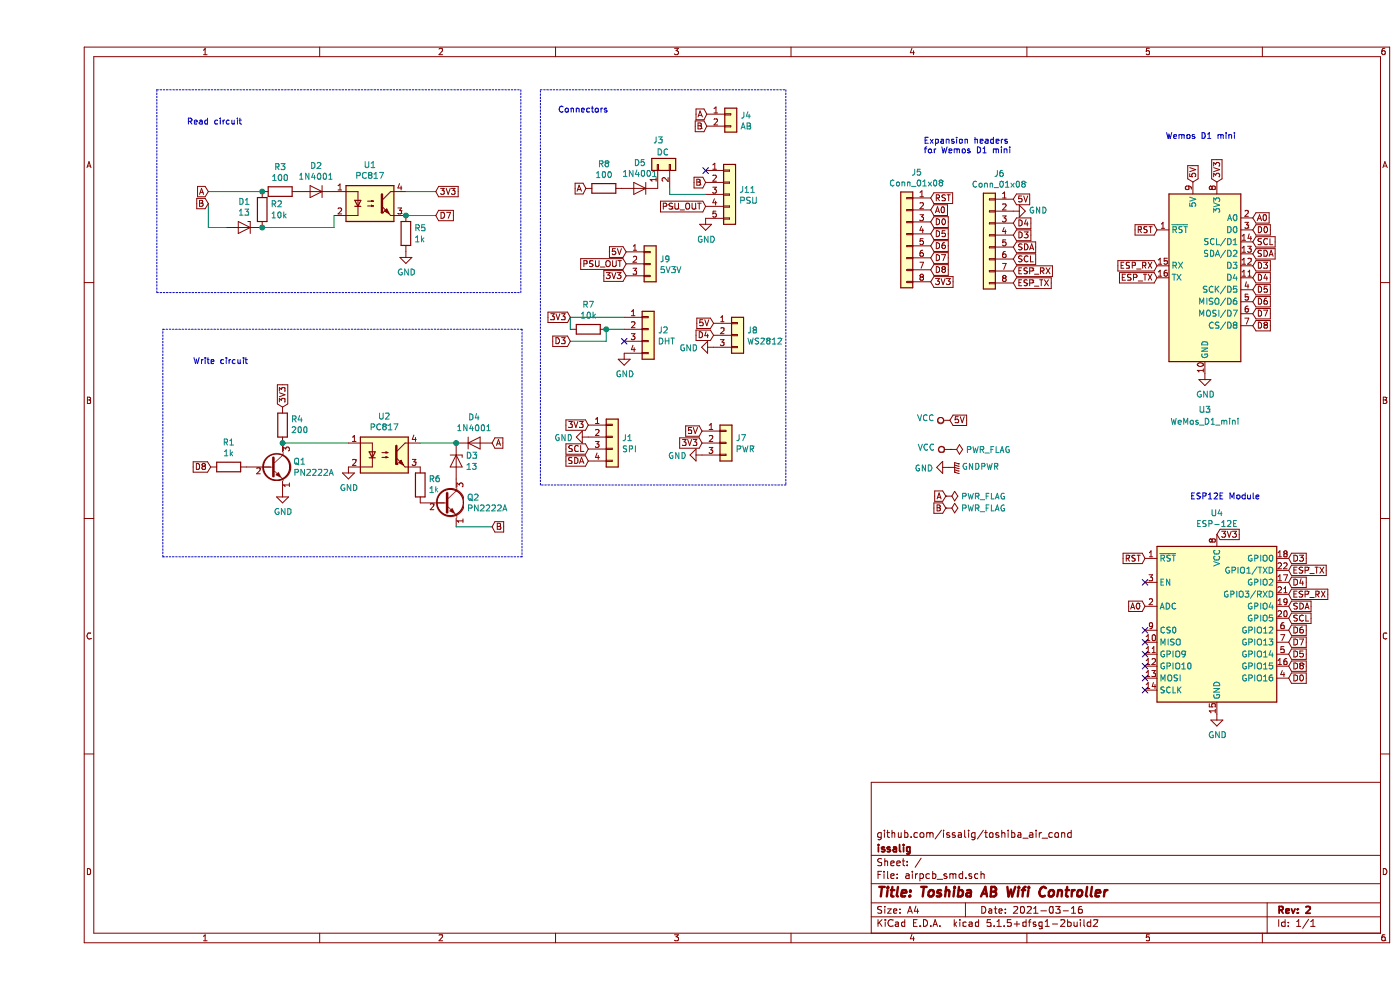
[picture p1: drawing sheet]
EESchema Schematic File Version 4
EELAYER 30 0
EELAYER END
$Descr A4 11693 8268
encoding utf-8
Sheet 1 1
Title "Toshiba AB Wifi Controller"
Date "2021-03-16"
Rev "2"
Comp "issalig"
Comment1 "github.com/issalig/toshiba_air_cond"
Comment2 ""
Comment3 ""
Comment4 ""
$EndDescr
$Comp
L Device:R R2
U 1 1
P 1880 1750
F 0 "R2" H 1950 1796 50  0000 L CNN
F 1 "10k" H 1950 1705 50  0000 L CNN
F 2 "Resistor_SMD:R_0805_2012Metric" V 1810 1750 50  0001 C CNN
F 3 "~" H 1880 1750 50  0001 C CNN
	1    1880 1750
	1    0    0    -1  
$EndComp
$Comp
L Device:R R3
U 1 1
P 2030 1600
F 0 "R3" V 1823 1600 50  0000 C CNN
F 1 "100" V 1914 1600 50  0000 C CNN
F 2 "Resistor_SMD:R_0805_2012Metric" V 1960 1600 50  0001 C CNN
F 3 "~" H 2030 1600 50  0001 C CNN
	1    2030 1600
	0    1    1    0   
$EndComp
$Comp
L Diode:1N4001 D2
U 1 1
P 2330 1600
F 0 "D2" H 2330 1817 50  0000 C CNN
F 1 "1N4001" H 2330 1726 50  0000 C CNN
F 2 "Diode_SMD:D_SMA" H 2330 1425 50  0001 C CNN
F 3 "http://www.vishay.com/docs/88503/1n4001.pdf" H 2330 1600 50  0001 C CNN
	1    2330 1600
	-1   0    0    -1  
$EndComp
$Comp
L Isolator:PC817 U1
U 1 1
P 2780 1700
F 0 "U1" H 2780 2025 50  0000 C CNN
F 1 "PC817" H 2780 1934 50  0000 C CNN
F 2 "Package_DIP:DIP-4_W7.62mm" H 2580 1500 50  0001 L CIN
F 3 "http://www.soselectronic.cz/a_info/resource/d/pc817.pdf" H 2780 1700 50  0001 L CNN
	1    2780 1700
	1    0    0    -1  
$EndComp
$Comp
L Device:R R5
U 1 1
P 3080 1950
F 0 "R5" H 3150 1996 50  0000 L CNN
F 1 "1k" H 3150 1905 50  0000 L CNN
F 2 "Resistor_SMD:R_0805_2012Metric" V 3010 1950 50  0001 C CNN
F 3 "~" H 3080 1950 50  0001 C CNN
	1    3080 1950
	1    0    0    -1  
$EndComp
$Comp
L Device:D_Zener D1
U 1 1
P 1730 1900
F 0 "D1" H 1730 2117 50  0000 C CNN
F 1 "13" H 1730 2026 50  0000 C CNN
F 2 "Diode_SMD:D_MiniMELF_Handsoldering" H 1730 1900 50  0001 C CNN
F 3 "~" H 1730 1900 50  0001 C CNN
	1    1730 1900
	-1   0    0    -1  
$EndComp
Wire Wire Line
	2480 1800 2480 1900
Wire Wire Line
	2480 1900 1880 1900
Connection ~ 1880 1900
$Comp
L power:GND #PWR03
U 1 1
P 3080 2100
F 0 "#PWR03" H 3080 1850 50  0001 C CNN
F 1 "GND" H 3085 1927 50  0000 C CNN
F 2 "" H 3080 2100 50  0001 C CNN
F 3 "" H 3080 2100 50  0001 C CNN
	1    3080 2100
	1    0    0    -1  
$EndComp
Wire Wire Line
	1880 1600 1430 1600
Connection ~ 1880 1600
Wire Wire Line
	1430 1700 1430 1900
Wire Wire Line
	1430 1900 1580 1900
Text GLabel 3330 1600 2    50   Input ~ 0
3V3
Wire Wire Line
	3330 1600 3080 1600
Text GLabel 1430 1700 0    50   Input ~ 0
B
Text GLabel 1430 1600 0    50   Input ~ 0
A
Wire Wire Line
	3080 1800 3330 1800
Connection ~ 3080 1800
Text GLabel 3330 1800 2    50   Input ~ 0
D7
Text Notes 1250 1050 0    50   ~ 0
Read circuit
Text Notes 1300 3050 0    50   ~ 0
Write circuit
Wire Notes Line
	1000 750  1000 2450
Wire Notes Line
	4040 2445 4040 745 
Wire Notes Line
	1050 2750 4050 2750
Wire Notes Line
	4050 2750 4050 4650
Wire Notes Line
	4050 4650 1050 4650
Wire Notes Line
	1050 4650 1050 2750
$Comp
L MCU_Module:WeMos_D1_mini U3
U 1 1
P 9755 2320
F 0 "U3" H 9755 1220 50  0000 C CNN
F 1 "WeMos_D1_mini" H 9755 1120 50  0000 C CNN
F 2 "Module:WEMOS_D1_mini_light" H 9755 1170 50  0001 C CNN
F 3 "https://wiki.wemos.cc/products:d1:d1_mini#documentation" H 7905 1170 50  0001 C CNN
	1    9755 2320
	1    0    0    -1  
$EndComp
Text GLabel 9855 1520 1    50   Input ~ 0
3V3
Text GLabel 10155 2220 2    50   Input ~ 0
D3
Text GLabel 10155 2720 2    50   Input ~ 0
D8
$Comp
L power:GND #PWR011
U 1 1
P 9755 3120
F 0 "#PWR011" H 9755 2870 50  0001 C CNN
F 1 "GND" H 9760 2947 50  0000 C CNN
F 2 "" H 9755 3120 50  0001 C CNN
F 3 "" H 9755 3120 50  0001 C CNN
	1    9755 3120
	1    0    0    -1  
$EndComp
$Comp
L Connector_Generic:Conn_01x02 J4
U 1 1
P 5795 955
F 0 "J4" H 5875 947 50  0000 L CNN
F 1 "AB" H 5875 856 50  0000 L CNN
F 2 "Connector_PinSocket_2.54mm:PinSocket_1x02_P2.54mm_Vertical" H 5795 955 50  0001 C CNN
F 3 "~" H 5795 955 50  0001 C CNN
	1    5795 955 
	1    0    0    -1  
$EndComp
Text GLabel 5595 955  0    50   Input ~ 0
A
Text GLabel 5595 1055 0    50   Input ~ 0
B
Text GLabel 9655 1520 1    50   Input ~ 0
5V
$Comp
L Connector_Generic:Conn_01x04 J2
U 1 1
P 5105 2750
F 0 "J2" H 5185 2742 50  0000 L CNN
F 1 "DHT" H 5185 2651 50  0000 L CNN
F 2 "Connector_PinSocket_2.54mm:PinSocket_1x04_P2.54mm_Vertical" H 5105 2750 50  0001 C CNN
F 3 "~" H 5105 2750 50  0001 C CNN
	1    5105 2750
	1    0    0    -1  
$EndComp
Text GLabel 4455 2650 0    50   Input ~ 0
3V3
Text GLabel 4455 2850 0    50   Input ~ 0
D3
NoConn ~ 4905 2850
$Comp
L power:GND #PWR05
U 1 1
P 4905 2950
F 0 "#PWR05" H 4905 2700 50  0001 C CNN
F 1 "GND" H 4910 2777 50  0000 C CNN
F 2 "" H 4905 2950 50  0001 C CNN
F 3 "" H 4905 2950 50  0001 C CNN
	1    4905 2950
	1    0    0    -1  
$EndComp
$Comp
L Device:R R7
U 1 1
P 4605 2750
F 0 "R7" V 4398 2750 50  0000 C CNN
F 1 "10k" V 4489 2750 50  0000 C CNN
F 2 "Resistor_SMD:R_0805_2012Metric" V 4535 2750 50  0001 C CNN
F 3 "~" H 4605 2750 50  0001 C CNN
	1    4605 2750
	0    1    1    0   
$EndComp
Wire Wire Line
	4905 2650 4455 2650
Wire Wire Line
	4455 2650 4455 2750
Wire Wire Line
	4755 2750 4905 2750
Wire Wire Line
	4455 2850 4755 2850
Wire Wire Line
	4755 2850 4755 2750
Connection ~ 4755 2750
$Comp
L Connector_Generic:Conn_01x04 J1
U 1 1
P 4805 3650
F 0 "J1" H 4885 3642 50  0000 L CNN
F 1 "SPI" H 4885 3551 50  0000 L CNN
F 2 "Connector_PinSocket_2.54mm:PinSocket_1x04_P2.54mm_Vertical" H 4805 3650 50  0001 C CNN
F 3 "~" H 4805 3650 50  0001 C CNN
	1    4805 3650
	1    0    0    -1  
$EndComp
Text GLabel 4605 3550 0    50   Input ~ 0
3V3
$Comp
L power:GND #PWR04
U 1 1
P 4605 3650
F 0 "#PWR04" H 4605 3400 50  0001 C CNN
F 1 "GND" V 4610 3522 50  0000 R CNN
F 2 "" H 4605 3650 50  0001 C CNN
F 3 "" H 4605 3650 50  0001 C CNN
	1    4605 3650
	0    1    1    0   
$EndComp
Text GLabel 4605 3750 0    50   Input ~ 0
SCL
Text GLabel 4605 3850 0    50   Input ~ 0
SDA
Text GLabel 10155 2020 2    50   Input ~ 0
SCL
Text GLabel 10155 2120 2    50   Input ~ 0
SDA
Wire Notes Line
	4205 750  6255 750 
Wire Notes Line
	6255 750  6255 4050
Wire Notes Line
	6255 4050 4205 4050
Wire Notes Line
	4205 4050 4205 750 
Text Notes 4350 950  0    50   ~ 0
Connectors
Text GLabel 9355 1920 0    50   Input ~ 0
RST
Text GLabel 10155 1820 2    50   Input ~ 0
A0
Text GLabel 10155 1920 2    50   Input ~ 0
D0
Text GLabel 10155 2420 2    50   Input ~ 0
D5
Text GLabel 10155 2520 2    50   Input ~ 0
D6
Text GLabel 10155 2320 2    50   Input ~ 0
D4
$Comp
L RF_Module:ESP-12E U4
U 1 1
P 9855 5265
F 0 "U4" H 9855 6246 50  0000 C CNN
F 1 "ESP-12E" H 9855 6155 50  0000 C CNN
F 2 "RF_Module:ESP-12E" H 9855 5265 50  0001 C CNN
F 3 "http://wiki.ai-thinker.com/_media/esp8266/esp8266_series_modules_user_manual_v1.1.pdf" H 9505 5365 50  0001 C CNN
	1    9855 5265
	1    0    0    -1  
$EndComp
Text GLabel 9255 4665 0    50   Input ~ 0
RST
Text GLabel 9355 2320 0    50   Input ~ 0
ESP_TX
Text GLabel 9355 2220 0    50   Input ~ 0
ESP_RX
Text GLabel 10455 4765 2    50   Input ~ 0
ESP_TX
Text GLabel 10455 4965 2    50   Input ~ 0
ESP_RX
Text GLabel 9855 4465 2    50   Input ~ 0
3V3
Text GLabel 10455 5165 2    50   Input ~ 0
SCL
Text GLabel 10455 5065 2    50   Input ~ 0
SDA
Text GLabel 10455 4665 2    50   Input ~ 0
D3
Text GLabel 10455 4865 2    50   Input ~ 0
D4
Text GLabel 10455 5665 2    50   Input ~ 0
D0
Text GLabel 10455 5265 2    50   Input ~ 0
D6
Text GLabel 10455 5365 2    50   Input ~ 0
D7
Text GLabel 10455 5465 2    50   Input ~ 0
D5
Text GLabel 10455 5565 2    50   Input ~ 0
D8
Text GLabel 9255 5065 0    50   Input ~ 0
A0
$Comp
L Connector_Generic:Conn_01x03 J7
U 1 1
P 5755 3700
F 0 "J7" H 5835 3742 50  0000 L CNN
F 1 "PWR" H 5835 3651 50  0000 L CNN
F 2 "Connector_PinSocket_2.54mm:PinSocket_1x03_P2.54mm_Vertical" H 5755 3700 50  0001 C CNN
F 3 "~" H 5755 3700 50  0001 C CNN
	1    5755 3700
	1    0    0    -1  
$EndComp
Text GLabel 5555 3600 0    50   Input ~ 0
5V
Text GLabel 5555 3700 0    50   Input ~ 0
3V3
$Comp
L power:GND #PWR07
U 1 1
P 5555 3800
F 0 "#PWR07" H 5555 3550 50  0001 C CNN
F 1 "GND" V 5560 3672 50  0000 R CNN
F 2 "" H 5555 3800 50  0001 C CNN
F 3 "" H 5555 3800 50  0001 C CNN
	1    5555 3800
	0    1    1    0   
$EndComp
$Comp
L power:GND #PWR012
U 1 1
P 9855 5965
F 0 "#PWR012" H 9855 5715 50  0001 C CNN
F 1 "GND" H 9860 5792 50  0000 C CNN
F 2 "" H 9855 5965 50  0001 C CNN
F 3 "" H 9855 5965 50  0001 C CNN
	1    9855 5965
	1    0    0    -1  
$EndComp
NoConn ~ 9255 5465
NoConn ~ 9255 5565
NoConn ~ 9255 5765
NoConn ~ 9255 4865
$Comp
L power:VCC #PWR010
U 1 1
P 7625 3510
F 0 "#PWR010" H 7625 3360 50  0001 C CNN
F 1 "VCC" V 7640 3637 50  0000 L CNN
F 2 "" H 7625 3510 50  0001 C CNN
F 3 "" H 7625 3510 50  0001 C CNN
	1    7625 3510
	0    -1   -1   0   
$EndComp
Text GLabel 7625 3510 2    50   Input ~ 0
5V
NoConn ~ 9255 5265
NoConn ~ 9255 5365
NoConn ~ 9255 5665
$Comp
L power:GND #PWR01
U 1 1
P 2050 4100
F 0 "#PWR01" H 2050 3850 50  0001 C CNN
F 1 "GND" H 2055 3927 50  0000 C CNN
F 2 "" H 2050 4100 50  0001 C CNN
F 3 "" H 2050 4100 50  0001 C CNN
	1    2050 4100
	1    0    0    -1  
$EndComp
Text GLabel 1450 3900 0    50   Input ~ 0
D8
Connection ~ 2050 3700
Text GLabel 2050 3400 1    50   Input ~ 0
3V3
$Comp
L Transistor_BJT:PN2222A Q1
U 1 1
P 1950 3900
F 0 "Q1" H 2140 3946 50  0000 L CNN
F 1 "PN2222A" H 2140 3855 50  0000 L CNN
F 2 "airpcb_smd:SOT-23_Reverse_Handsoldering" H 2150 3825 50  0001 L CIN
F 3 "http://www.fairchildsemi.com/ds/PN/PN2222A.pdf" H 1950 3900 50  0001 L CNN
	1    1950 3900
	1    0    0    -1  
$EndComp
Wire Wire Line
	2050 3700 2600 3700
$Comp
L power:GND #PWR02
U 1 1
P 2600 3900
F 0 "#PWR02" H 2600 3650 50  0001 C CNN
F 1 "GND" H 2605 3727 50  0000 C CNN
F 2 "" H 2600 3900 50  0001 C CNN
F 3 "" H 2600 3900 50  0001 C CNN
	1    2600 3900
	1    0    0    -1  
$EndComp
Text GLabel 3800 4400 2    50   Input ~ 0
B
Wire Wire Line
	3500 4400 3800 4400
Text GLabel 3800 3700 2    50   Input ~ 0
A
Connection ~ 3500 3700
Wire Wire Line
	3500 3700 3200 3700
$Comp
L Diode:1N4001 D4
U 1 1
P 3650 3700
F 0 "D4" H 3650 3917 50  0000 C CNN
F 1 "1N4001" H 3650 3826 50  0000 C CNN
F 2 "Diode_SMD:D_SMA" H 3650 3525 50  0001 C CNN
F 3 "http://www.vishay.com/docs/88503/1n4001.pdf" H 3650 3700 50  0001 C CNN
	1    3650 3700
	1    0    0    -1  
$EndComp
$Comp
L Transistor_BJT:PN2222A Q2
U 1 1
P 3400 4200
F 0 "Q2" H 3590 4246 50  0000 L CNN
F 1 "PN2222A" H 3590 4155 50  0000 L CNN
F 2 "airpcb_smd:SOT-23_Reverse_Handsoldering" H 3600 4125 50  0001 L CIN
F 3 "http://www.fairchildsemi.com/ds/PN/PN2222A.pdf" H 3400 4200 50  0001 L CNN
	1    3400 4200
	1    0    0    -1  
$EndComp
$Comp
L Device:R R4
U 1 1
P 2050 3550
F 0 "R4" H 1980 3504 50  0000 R CNN
F 1 "200" H 1980 3595 50  0000 R CNN
F 2 "Resistor_SMD:R_0805_2012Metric" V 1980 3550 50  0001 C CNN
F 3 "~" H 2050 3550 50  0001 C CNN
	1    2050 3550
	-1   0    0    1   
$EndComp
$Comp
L Device:D_Zener D3
U 1 1
P 3500 3850
F 0 "D3" V 3454 3930 50  0000 L CNN
F 1 "13" V 3545 3930 50  0000 L CNN
F 2 "Diode_SMD:D_MiniMELF_Handsoldering" H 3500 3850 50  0001 C CNN
F 3 "~" H 3500 3850 50  0001 C CNN
	1    3500 3850
	0    1    1    0   
$EndComp
$Comp
L Isolator:PC817 U2
U 1 1
P 2900 3800
F 0 "U2" H 2900 4125 50  0000 C CNN
F 1 "PC817" H 2900 4034 50  0000 C CNN
F 2 "Package_DIP:DIP-4_W7.62mm" H 2700 3600 50  0001 L CIN
F 3 "http://www.soselectronic.cz/a_info/resource/d/pc817.pdf" H 2900 3800 50  0001 L CNN
	1    2900 3800
	1    0    0    -1  
$EndComp
$Comp
L Device:R R6
U 1 1
P 3200 4050
F 0 "R6" H 3130 4004 50  0000 R CNN
F 1 "1k" H 3130 4095 50  0000 R CNN
F 2 "Resistor_SMD:R_0805_2012Metric" V 3130 4050 50  0001 C CNN
F 3 "~" H 3200 4050 50  0001 C CNN
	1    3200 4050
	-1   0    0    1   
$EndComp
$Comp
L Device:R R1
U 1 1
P 1600 3900
F 0 "R1" V 1393 3900 50  0000 C CNN
F 1 "1k" V 1484 3900 50  0000 C CNN
F 2 "Resistor_SMD:R_0805_2012Metric" V 1530 3900 50  0001 C CNN
F 3 "~" H 1600 3900 50  0001 C CNN
	1    1600 3900
	0    1    1    0   
$EndComp
$Comp
L Connector_Generic:Conn_01x03 J8
U 1 1
P 5850 2800
F 0 "J8" H 5930 2842 50  0000 L CNN
F 1 "WS2812" H 5930 2751 50  0000 L CNN
F 2 "Connector_PinSocket_2.54mm:PinSocket_1x03_P2.54mm_Vertical" H 5850 2800 50  0001 C CNN
F 3 "~" H 5850 2800 50  0001 C CNN
	1    5850 2800
	1    0    0    -1  
$EndComp
Text GLabel 5650 2700 0    50   Input ~ 0
5V
Text GLabel 5650 2800 0    50   Input ~ 0
D4
$Comp
L power:GND #PWR08
U 1 1
P 5650 2900
F 0 "#PWR08" H 5650 2650 50  0001 C CNN
F 1 "GND" V 5655 2772 50  0000 R CNN
F 2 "" H 5650 2900 50  0001 C CNN
F 3 "" H 5650 2900 50  0001 C CNN
	1    5650 2900
	0    1    1    0   
$EndComp
Text GLabel 10155 2620 2    50   Input ~ 0
D7
Wire Wire Line
	5285 1625 5285 1575
Wire Wire Line
	5585 1625 5285 1625
NoConn ~ 5585 1425
Text GLabel 5585 1525 0    50   Input ~ 0
B
$Comp
L Connector_Generic:Conn_01x05 J11
U 1 1
P 5785 1625
F 0 "J11" H 5865 1667 50  0000 L CNN
F 1 "PSU" H 5865 1576 50  0000 L CNN
F 2 "airpcb_smd:HW-108" H 5785 1625 50  0001 C CNN
F 3 "~" H 5785 1625 50  0001 C CNN
	1    5785 1625
	1    0    0    -1  
$EndComp
$Comp
L Connector_Generic:Conn_01x02 J3
U 1 1
P 5185 1375
F 0 "J3" V 5385 1325 50  0000 L CNN
F 1 "DC" V 5285 1280 50  0000 L CNN
F 2 "Connector_PinSocket_2.54mm:PinSocket_1x02_P2.54mm_Vertical" H 5185 1375 50  0001 C CNN
F 3 "~" H 5185 1375 50  0001 C CNN
	1    5185 1375
	0    -1   -1   0   
$EndComp
$Comp
L power:GND #PWR06
U 1 1
P 5585 1825
F 0 "#PWR06" H 5585 1575 50  0001 C CNN
F 1 "GND" H 5590 1652 50  0000 C CNN
F 2 "" H 5585 1825 50  0001 C CNN
F 3 "" H 5585 1825 50  0001 C CNN
	1    5585 1825
	1    0    0    -1  
$EndComp
Text GLabel 4920 2105 0    50   Input ~ 0
5V
Text GLabel 4585 1575 0    50   Input ~ 0
A
$Comp
L Device:R R8
U 1 1
P 4735 1575
F 0 "R8" V 4528 1575 50  0000 C CNN
F 1 "100" V 4619 1575 50  0000 C CNN
F 2 "Resistor_SMD:R_0805_2012Metric" V 4665 1575 50  0001 C CNN
F 3 "~" H 4735 1575 50  0001 C CNN
	1    4735 1575
	0    1    1    0   
$EndComp
$Comp
L Diode:1N4001 D5
U 1 1
P 5035 1575
F 0 "D5" H 5035 1792 50  0000 C CNN
F 1 "1N4001" H 5035 1701 50  0000 C CNN
F 2 "Diode_SMD:D_SMA" H 5035 1400 50  0001 C CNN
F 3 "http://www.vishay.com/docs/88503/1n4001.pdf" H 5035 1575 50  0001 C CNN
	1    5035 1575
	-1   0    0    -1  
$EndComp
$Comp
L Connector_Generic:Conn_01x08 J5
U 1 1
P 7265 1955
F 0 "J5" H 7183 2472 50  0000 C CNN
F 1 "Conn_01x08" H 7183 2381 50  0000 C CNN
F 2 "Connector_PinSocket_2.54mm:PinSocket_1x08_P2.54mm_Vertical" H 7265 1955 50  0001 C CNN
F 3 "~" H 7265 1955 50  0001 C CNN
	1    7265 1955
	-1   0    0    -1  
$EndComp
$Comp
L Connector_Generic:Conn_01x08 J6
U 1 1
P 7955 1965
F 0 "J6" H 7873 2482 50  0000 C CNN
F 1 "Conn_01x08" H 7873 2391 50  0000 C CNN
F 2 "Connector_PinSocket_2.54mm:PinSocket_1x08_P2.54mm_Vertical" H 7955 1965 50  0001 C CNN
F 3 "~" H 7955 1965 50  0001 C CNN
	1    7955 1965
	-1   0    0    -1  
$EndComp
Text GLabel 7465 1655 2    50   Input ~ 0
RST
Text GLabel 7465 1755 2    50   Input ~ 0
A0
Text GLabel 7465 1855 2    50   Input ~ 0
D0
Text GLabel 7465 1955 2    50   Input ~ 0
D5
Text GLabel 7465 2055 2    50   Input ~ 0
D6
Text GLabel 7465 2155 2    50   Input ~ 0
D7
Text GLabel 7465 2255 2    50   Input ~ 0
D8
Text GLabel 7465 2355 2    50   Input ~ 0
3V3
Text GLabel 8155 1665 2    50   Input ~ 0
5V
$Comp
L power:GND #PWR0101
U 1 1
P 8155 1765
F 0 "#PWR0101" H 8155 1515 50  0001 C CNN
F 1 "GND" V 8160 1637 50  0000 R CNN
F 2 "" H 8155 1765 50  0001 C CNN
F 3 "" H 8155 1765 50  0001 C CNN
	1    8155 1765
	0    -1   -1   0   
$EndComp
Text GLabel 8155 1865 2    50   Input ~ 0
D4
Text GLabel 8155 1965 2    50   Input ~ 0
D3
Text GLabel 8155 2065 2    50   Input ~ 0
SDA
Text GLabel 8155 2165 2    50   Input ~ 0
SCL
Text GLabel 8155 2265 2    50   Input ~ 0
ESP_RX
Text GLabel 8155 2365 2    50   Input ~ 0
ESP_TX
Text Notes 9630 4180 0    50   ~ 0
ESP12E Module
Text Notes 9425 1170 0    50   ~ 0
Wemos D1 mini
Text Notes 7405 1290 0    50   ~ 0
Expansion headers\nfor Wemos D1 mini
Wire Notes Line
	1000 2445 4040 2445
Wire Notes Line
	1000 750  4040 750 
$Comp
L power:VCC #PWR0102
U 1 1
P 7630 3755
F 0 "#PWR0102" H 7630 3605 50  0001 C CNN
F 1 "VCC" V 7645 3882 50  0000 L CNN
F 2 "" H 7630 3755 50  0001 C CNN
F 3 "" H 7630 3755 50  0001 C CNN
	1    7630 3755
	0    -1   -1   0   
$EndComp
$Comp
L power:GND #PWR0103
U 1 1
P 7615 3905
F 0 "#PWR0103" H 7615 3655 50  0001 C CNN
F 1 "GND" V 7620 3777 50  0000 R CNN
F 2 "" H 7615 3905 50  0001 C CNN
F 3 "" H 7615 3905 50  0001 C CNN
	1    7615 3905
	0    1    1    0   
$EndComp
$Comp
L power:PWR_FLAG #FLG0101
U 1 1
P 7630 3755
F 0 "#FLG0101" H 7630 3830 50  0001 C CNN
F 1 "PWR_FLAG" V 7630 3883 50  0000 L CNN
F 2 "" H 7630 3755 50  0001 C CNN
F 3 "~" H 7630 3755 50  0001 C CNN
	1    7630 3755
	0    1    1    0   
$EndComp
$Comp
L power:GNDPWR #PWR0104
U 1 1
P 7615 3905
F 0 "#PWR0104" H 7615 3705 50  0001 C CNN
F 1 "GNDPWR" V 7620 3797 50  0000 R CNN
F 2 "" H 7615 3855 50  0001 C CNN
F 3 "" H 7615 3855 50  0001 C CNN
	1    7615 3905
	0    -1   -1   0   
$EndComp
Text GLabel 7590 4145 0    50   Input ~ 0
A
Text GLabel 7590 4245 0    50   Input ~ 0
B
$Comp
L power:PWR_FLAG #FLG0102
U 1 1
P 7590 4145
F 0 "#FLG0102" H 7590 4220 50  0001 C CNN
F 1 "PWR_FLAG" V 7590 4273 50  0000 L CNN
F 2 "" H 7590 4145 50  0001 C CNN
F 3 "~" H 7590 4145 50  0001 C CNN
	1    7590 4145
	0    1    1    0   
$EndComp
$Comp
L power:PWR_FLAG #FLG0103
U 1 1
P 7590 4245
F 0 "#FLG0103" H 7590 4320 50  0001 C CNN
F 1 "PWR_FLAG" V 7590 4373 50  0000 L CNN
F 2 "" H 7590 4245 50  0001 C CNN
F 3 "~" H 7590 4245 50  0001 C CNN
	1    7590 4245
	0    1    1    0   
$EndComp
Text GLabel 5585 1725 0    50   Input ~ 0
PSU_OUT
$Comp
L Connector_Generic:Conn_01x03 J9
U 1 1
P 5120 2205
F 0 "J9" H 5200 2247 50  0000 L CNN
F 1 "5V3V" H 5200 2156 50  0000 L CNN
F 2 "Connector_PinSocket_2.54mm:PinSocket_1x03_P2.54mm_Vertical" H 5120 2205 50  0001 C CNN
F 3 "~" H 5120 2205 50  0001 C CNN
	1    5120 2205
	1    0    0    -1  
$EndComp
Text GLabel 4920 2305 0    50   Input ~ 0
3V3
Text GLabel 4920 2205 0    50   Input ~ 0
PSU_OUT
$EndSCHEMATC
